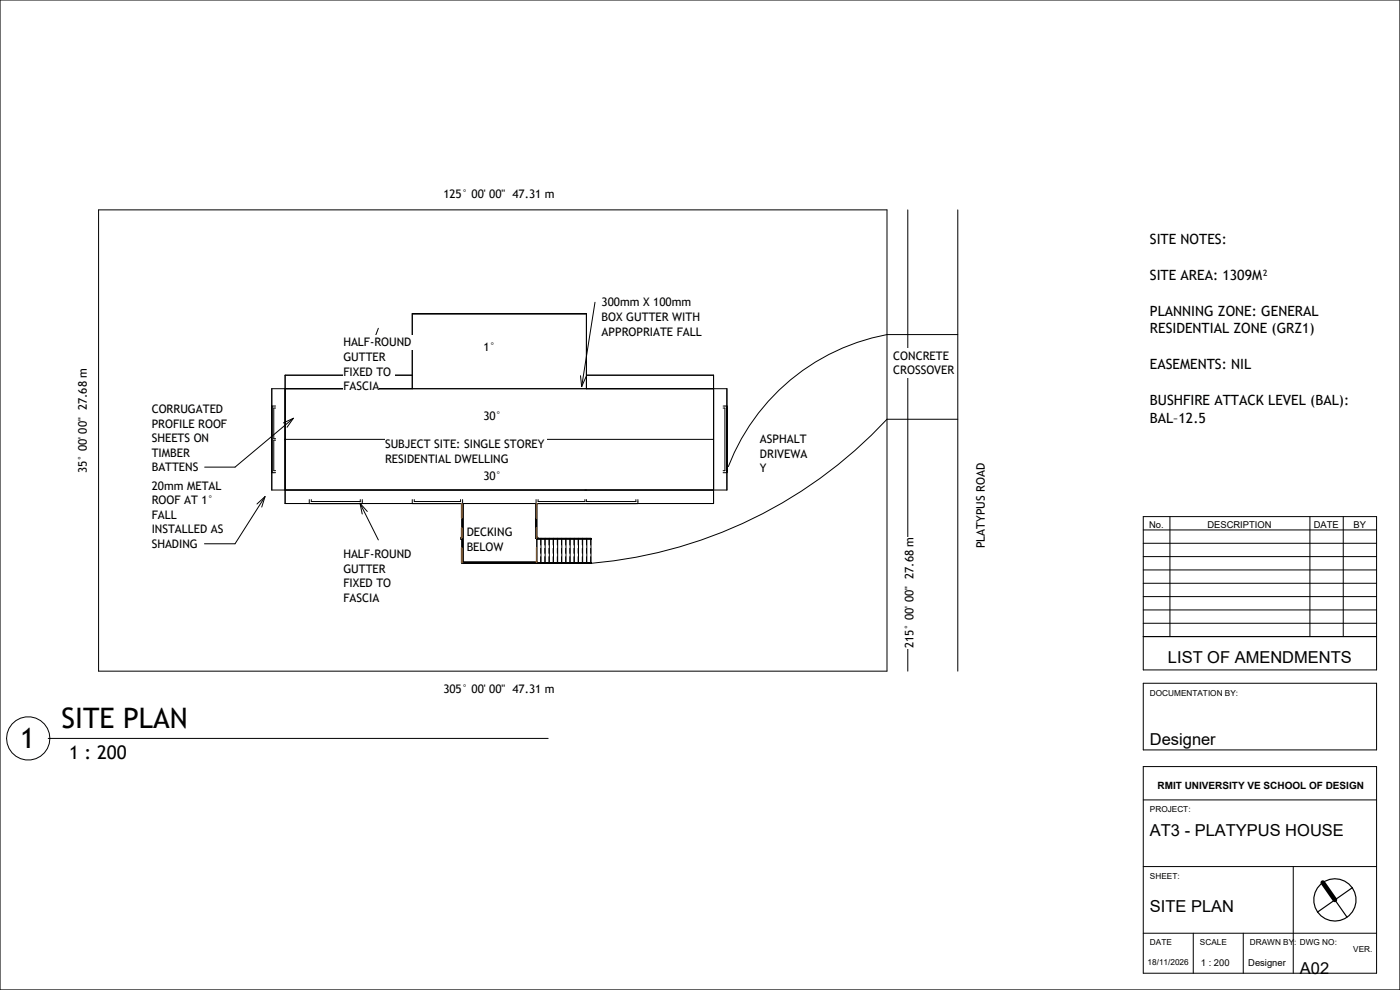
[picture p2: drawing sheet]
<svg xmlns="http://www.w3.org/2000/svg" width="420mm" height="297mm" viewBox="0 0 420 297" stroke-linecap="round" stroke-linejoin="round" font-family="sans-serif">
<path d="M138.6 161.3h-.3v.4h.3M161 161.3h.3v.2" fill="none" stroke="#000" stroke-width=".5"/>
<g fill="none" stroke="#000" stroke-width=".3">
<path d="M29.6 63h236.5v138.3h-236.5zM272.3 63v138.3M287.3 63v138.3M81.5 116.6h136.6v30.4h-136.6zM123.7 112.6h-38.2v38.5h128.6v-38.5h-38.2M123.7 116.6v-22.5h52.2v22.5M287.3 100.4h-21.2a63.4 63.4 0 0 0-47.6 39.6M81.5 121.8h1.2M82.7 122.4h-.6v9.2h.6M82.7 132.1h-.6v9.1h.6M85.5 131.8h128.6M216.9 121.8h1.2"/>
<path d="M216.9 122.4h.6v18.8h-.6M287.3 125.8h-21.2a137.2 137.2 0 0 1-88.6 43.2M81.5 141.8h1.2M92.8 149.9v1.2M93.4 149.9v.6h14.7v-.6M108.7 149.9v1.2M123.7 149.9v1.2M124.3 149.9v.6h13.9v-.6M138.6 151.1v17.9h38.7v-7.5h-16.3M138.8 149.9v18.9l22.2 .1M139 151.1v17.5h22M160.6 151.1v10.4h.2v-10.4"/>
<path d="M160.8 149.9v1.2M161 151.1v17.9M161.4 149.9v.6h14.1v-.6M175.9 149.9v.6h14.9v-.6M191.4 149.9v1.2M216.9 141.8h1.2M138.5 161.5h.1M138.5 161.3h.1M138.5 161.8h.1M138.9 168.7h-.1M160.7 161.5h.1M161 161.6h.1"/>
<path d="M161 168.7l16.3 .1M161 161.5h16.3M161 161.7h16.3M161 161.3l.1 .2M162.2 161.5h.1M162.2 161.7v1.8M162.2 164.5v1.5M162.2 167v1.8M162.2 169h.1M162.3 161.5h.1M162.3 161.7v7.1M162.3 169h.1"/>
<path d="M163.4 161.5h.1M163.4 161.7v1.8M163.4 164.5v1.5M163.4 167v1.8M163.4 169h.1M163.5 161.5h.1M163.5 161.7v7.1M163.5 169h.1M164.7 161.5h.1M164.7 161.7v1.8M164.7 164.5v1.5M164.7 167v1.8"/>
<path d="M164.7 169h.1M164.8 161.5h.1M164.8 161.7v7.1M164.8 169h.1M165.9 161.5h.1M165.9 161.7v1.8M165.9 164.5v1.5M165.9 167v1.8M165.9 169h.1M166 161.5h.1M166 161.7v7.1M166 169h.1"/>
<path d="M167.2 161.5h.1M167.2 161.7v1.8M167.2 164.5v1.5M167.2 167v1.8M167.2 169h.1M167.3 161.5h.1M167.3 161.7v7.1M167.3 169h.1M168.4 161.5h.1M168.4 161.7v1.8M168.4 164.5v1.5M168.4 167v1.8"/>
<path d="M168.4 169h.1M168.5 161.5h.1M168.5 161.7v7.1M168.5 169h.1M169.7 161.5h.1M169.7 161.7v1.8M169.7 164.5v1.5M169.7 167v1.8M169.7 169h.1M169.8 161.5h.1M169.8 161.7v7.1M169.8 169h.1"/>
<path d="M170.9 161.5h.1M170.9 161.7v1.8M170.9 164.5v1.5M170.9 167v1.8M170.9 169h.1M171 161.5h.1M171 161.7v7.1M171 169h.1M172.2 161.5h.1M172.2 161.7v1.8M172.2 164.5v1.5M172.2 167v1.8"/>
<path d="M172.2 169h.1M172.3 161.5h.1M172.3 161.7v7.1M172.3 169h.1M173.4 161.5h.1M173.4 161.7v1.8M173.4 164.5v1.5M173.4 167v1.8M173.4 169h.1M173.5 161.5h.1M173.5 161.7v7.1M173.5 169h.1"/>
<path d="M174.7 161.5h.1M174.7 161.7v1.8M174.7 164.5v1.5M174.7 167v1.8M174.7 169h.1M174.8 161.5h.1M174.8 161.7v7.1M174.8 169h.1M175.9 161.5h.1M175.9 161.7v1.8M175.9 164.5v1.5M175.9 167v1.8"/>
<path d="M175.9 169h.1M176 161.5h.1M176 161.7v7.1M176 169h.1M177.2 161.5h.1M177.2 161.7v1.8M177.2 164.5v1.5M177.2 167v1.8M177.2 169h.1M177.3 161.6h.1M177.3 168.8v.1"/>
</g>
<path d="M138.5 151.1v4.3M138.5 158.4v3M161 151.1v4.2M161 158.3v3M138.5 164.4v4.3h.3M161 164.3v4.3" fill="none" stroke="#ff8000" stroke-width=".5"/>
<g fill="#fff">
<path d="M133 56h33.3v4.3h-33.3z"/>
<path d="M133 204.3h33.3v4.4h-33.3z"/>
<path d="M22.6 110.5h4.3v31.5h-4.3z"/>
<path d="M270.6 161.1h4.4v33.4h-4.4z"/>
<path d="M292 139h4.4v25.5h-4.4z"/>
<path d="M268 104.5h17.7v4.4h-17.7z"/>
<path d="M268 108.9h18.2v4.3h-18.2z"/>
<path d="M228 129.5h14.9v4.4h-14.9z"/>
<path d="M228 133.9h14.1v4.3h-14.1z"/>
<path d="M228 138.2h2v4.4h-2z"/>
<path d="M115.5 131h48.5v4.4h-48.5z"/>
<path d="M115.5 135.4h37v4.3h-37z"/>
<path d="M140 157.5h14.9v4.3h-14.9z"/>
<path d="M140 161.8h11v4.4h-11z"/>
</g>
<path d="M88 125.5l-17.5 14.6h-9.1M88 125.5l-1.9 2.7M88 125.5l-3 1.4" fill="none" stroke="#000" stroke-width=".3"/>
<g fill="#fff">
<path d="M45.5 120.5h22.4v4.4h-22.4z"/>
<path d="M45.5 124.9h23v4.3h-23z"/>
<path d="M45.5 129.2h18.1v4.4h-18.1z"/>
<path d="M45.5 133.6h12.5v4.3h-12.5z"/>
<path d="M45.5 137.9h13.9v4.4h-13.9z"/>
</g>
<path d="M79.5 149l-9 14.1h-9.2M79.5 149l-1 3.1M79.5 149l-2.4 2.2" fill="none" stroke="#000" stroke-width=".3"/>
<g fill="#fff">
<path d="M45.5 143.5h21.9v4.3h-21.9z"/>
<path d="M45.5 147.8h19.7v4.4h-19.7z"/>
<path d="M45.5 152.2h8.5v4.4h-8.5z"/>
<path d="M45.5 156.6h22.4v4.3h-22.4z"/>
<path d="M45.5 160.9h13.8v4.4h-13.8z"/>
</g>
<path d="M113.5 98.5l-5.5 14.5M108.3 109.7l-.3 3.3M109.9 110.3l-1.9 2.7" fill="none" stroke="#000" stroke-width=".3"/>
<g fill="#fff">
<path d="M103 100.5h21v4.4h-21z"/>
<path d="M103 104.9h13.7v4.3h-13.7z"/>
<path d="M103 109.2h15.4v4.4h-15.4z"/>
<path d="M103 113.6h10.7v4.3h-10.7z"/>
</g>
<path d="M108 151l2.2 2.4M108 151l.7 3.2M108 151l5.5 11" fill="none" stroke="#000" stroke-width=".3"/>
<g fill="#fff">
<path d="M103 164h21v4.3h-21z"/>
<path d="M103 168.3h13.7v4.4h-13.7z"/>
<path d="M103 172.7h15.4v4.4h-15.4z"/>
<path d="M103 177.1h10.7v4.3h-10.7z"/>
</g>
<path d="M178.5 90.7l-4 25.3M174.2 112.7l.3 3.3M175.8 113l-1.3 3" fill="none" stroke="#000" stroke-width=".3"/>
<g fill="#fff">
<path d="M180.5 88.5h27.9v4.4h-27.9z"/>
<path d="M180.5 92.9h30v4.3h-30z"/>
<path d="M180.5 97.2h30v4.4h-30z"/>
<path d="M145 122.5h5.6v4.4h-5.6z"/>
<path d="M145 140.5h5.6v4.4h-5.6z"/>
<path d="M145 102h3.7v4.4h-3.7z"/>
</g>
<g fill="none" stroke="#000" stroke-width=".3">
<path d="M0 0h420v297h-420zM343 155h70v46h-70zM343 159h70M351 155v36M393 155v36M403 155v36M343 179h70M343 175h70M343 171h70M343 167h70M343 163h70M343 191h70"/>
<path d="M343 187h70M343 183h70M343 205h70v20h-70zM343 230h70v62h-70zM343 240h70M343 260h70M388 260v32M343 280h70M358 280v12M373 280v12"/>
</g>
<g fill="#fff">
<path d="M359.5 287.2h9.5v3.2h-9.5z"/>
<path d="M344.3 287.2h12.4v2.7h-12.4z"/>
<path d="M374.5 287.2h11.4v3.2h-11.4z"/>
</g>
<g fill="none" stroke="#000" stroke-width=".3">
<path d="M14.5 221.5h150"/>
<circle cx="8.5" cy="221.5" r="6.5"/>
</g>
<g fill="#fff">
<path d="M345 69h23.1v5.3h-23.1z"/>
<path d="M345 79.7h35.6v5.4h-35.6z"/>
<path d="M345 90.4h51.8v5.4h-51.8z"/>
<path d="M345 95.8h49.4v5.3h-49.4z"/>
<path d="M345 106.5h30.3v5.4h-30.3z"/>
<path d="M345 117.2h61v5.4h-61z"/>
<path d="M345 122.6h7v5.3h-7z"/>
<path d="M352 122.6h1.6v5.3h-1.6z"/>
<path d="M353.6 122.6h8.3v5.3h-8.3z"/>
</g>
<path d="M396.8 264.8l3.7 5.2" fill="none" stroke="#000" stroke-width="1.4"/>
<path d="M400.5 270l3.6 5.2M405.7 266.3a6.3 6.3 0 0 1-1.6 8.9 6.3 6.3 0 0 1-8.8-1.6M405.7 266.3a6.3 6.3 0 0 0-8.9-1.5 6.3 6.3 0 0 0-1.5 8.8M405.7 266.3l-10.4 7.3" fill="none" stroke="#000" stroke-width=".35"/>
<g font-size="8.5">
<text x="18.5" y="218.5">SITE PLAN</text>
<text x="6.1" y="224.5">1</text>
</g>
<text font-size="5.6" x="20.7" y="227.7">1 : 200</text>
<g font-size="4.9">
<text x="350.4" y="198.8">LIST OF AMENDMENTS</text>
<text x="345" y="223.4">Designer</text>
<text x="345" y="250.9">AT3 - PLATYPUS HOUSE</text>
<text x="345" y="273.7">SITE PLAN</text>
<text x="390" y="292.1">A02</text>
</g>
<g font-size="4.2">
<text x="345" y="73.2">SITE NOTES:</text>
<text x="345" y="83.9">SITE AREA: 1309M²</text>
<text x="345" y="94.7">PLANNING ZONE: GENERAL</text>
<text x="345" y="100">RESIDENTIAL ZONE (GRZ1)</text>
<text x="345" y="110.7">EASEMENTS: NIL</text>
<text x="345" y="121.4">BUSHFIRE ATTACK LEVEL (BAL):</text>
<text x="345" y="126.8">BAL</text>
<text x="352" y="126.8">–</text>
<text x="353.6" y="126.8">12.5</text>
</g>
<g font-size="3.5">
<text x="133" y="59.4">125° 00' 00&quot; 47.31 m</text>
<text x="180.5" y="91.9">300mm X 100mm</text>
<text x="180.5" y="96.3">BOX GUTTER WITH</text>
<text x="180.5" y="100.7">APPROPRIATE FALL</text>
<text x="103" y="103.9">HALF-ROUND</text>
<text x="145" y="105.4">1°</text>
<text x="268" y="107.9">CONCRETE</text>
<text x="103" y="108.3">GUTTER</text>
<text x="103" y="112.7">FIXED TO</text>
<text x="268" y="112.3">CROSSOVER</text>
<text x="103" y="117">FASCIA</text>
<text x="45.5" y="123.9">CORRUGATED</text>
<text x="145" y="125.9">30°</text>
<text x="45.5" y="128.3">PROFILE ROOF</text>
<text x="45.5" y="132.7">SHEETS ON</text>
<text x="45.5" y="137">TIMBER</text>
<text x="115.5" y="134.4">SUBJECT SITE: SINGLE STOREY</text>
<text x="228" y="132.9">ASPHALT</text>
<text x="228" y="137.3">DRIVEWA</text>
<text x="26" y="142" transform="rotate(-90 26 142)">35° 00' 00&quot; 27.68 m</text>
<text x="45.5" y="141.4">BATTENS</text>
<text x="115.5" y="138.8">RESIDENTIAL DWELLING</text>
<text x="145" y="143.9">30°</text>
<text x="228" y="141.7">Y</text>
<text x="45.5" y="146.9">20mm METAL</text>
<text x="45.5" y="151.3">ROOF AT 1°</text>
<text x="45.5" y="155.7">FALL</text>
<text x="45.5" y="160">INSTALLED AS</text>
<text x="140" y="160.9">DECKING</text>
<text x="45.5" y="164.4">SHADING</text>
<text x="103" y="167.4">HALF-ROUND</text>
<text x="140" y="165.3">BELOW</text>
<text x="295.4" y="164.5" transform="rotate(-90 295.4 164.5)">PLATYPUS ROAD</text>
<text x="103" y="171.8">GUTTER</text>
<text x="103" y="176.2">FIXED TO</text>
<text x="103" y="180.5">FASCIA</text>
<text x="274" y="194.5" transform="rotate(-90 274 194.5)">215° 00' 00&quot; 27.68 m</text>
<text x="133" y="207.8">305° 00' 00&quot; 47.31 m</text>
</g>
<text font-size="3" x="347.3" y="236.8">RMIT UNIVERSITY VE SCHOOL OF DESIGN</text>
<g font-size="2.8">
<text x="344.7" y="158.3">No.</text>
<text x="362.2" y="158.3">DESCRIPTION</text>
<text x="394.1" y="158.3">DATE</text>
<text x="406.1" y="158.3">BY</text>
<text x="360.3" y="289.7">1 : 200</text>
<text x="374.5" y="289.7">Designer</text>
</g>
<g font-size="2.5">
<text x="345" y="208.7">DOCUMENTATION BY:</text>
<text x="345" y="243.7">PROJECT:</text>
<text x="345" y="263.7">SHEET:</text>
<text x="345" y="283.6">DATE</text>
<text x="360" y="283.6">SCALE</text>
<text x="375" y="283.6">DRAWN BY: DWG NO:</text>
<text x="406" y="285.7">VER.</text>
<text x="344.3" y="289.4">18/11/2026</text>
</g>
</svg>
